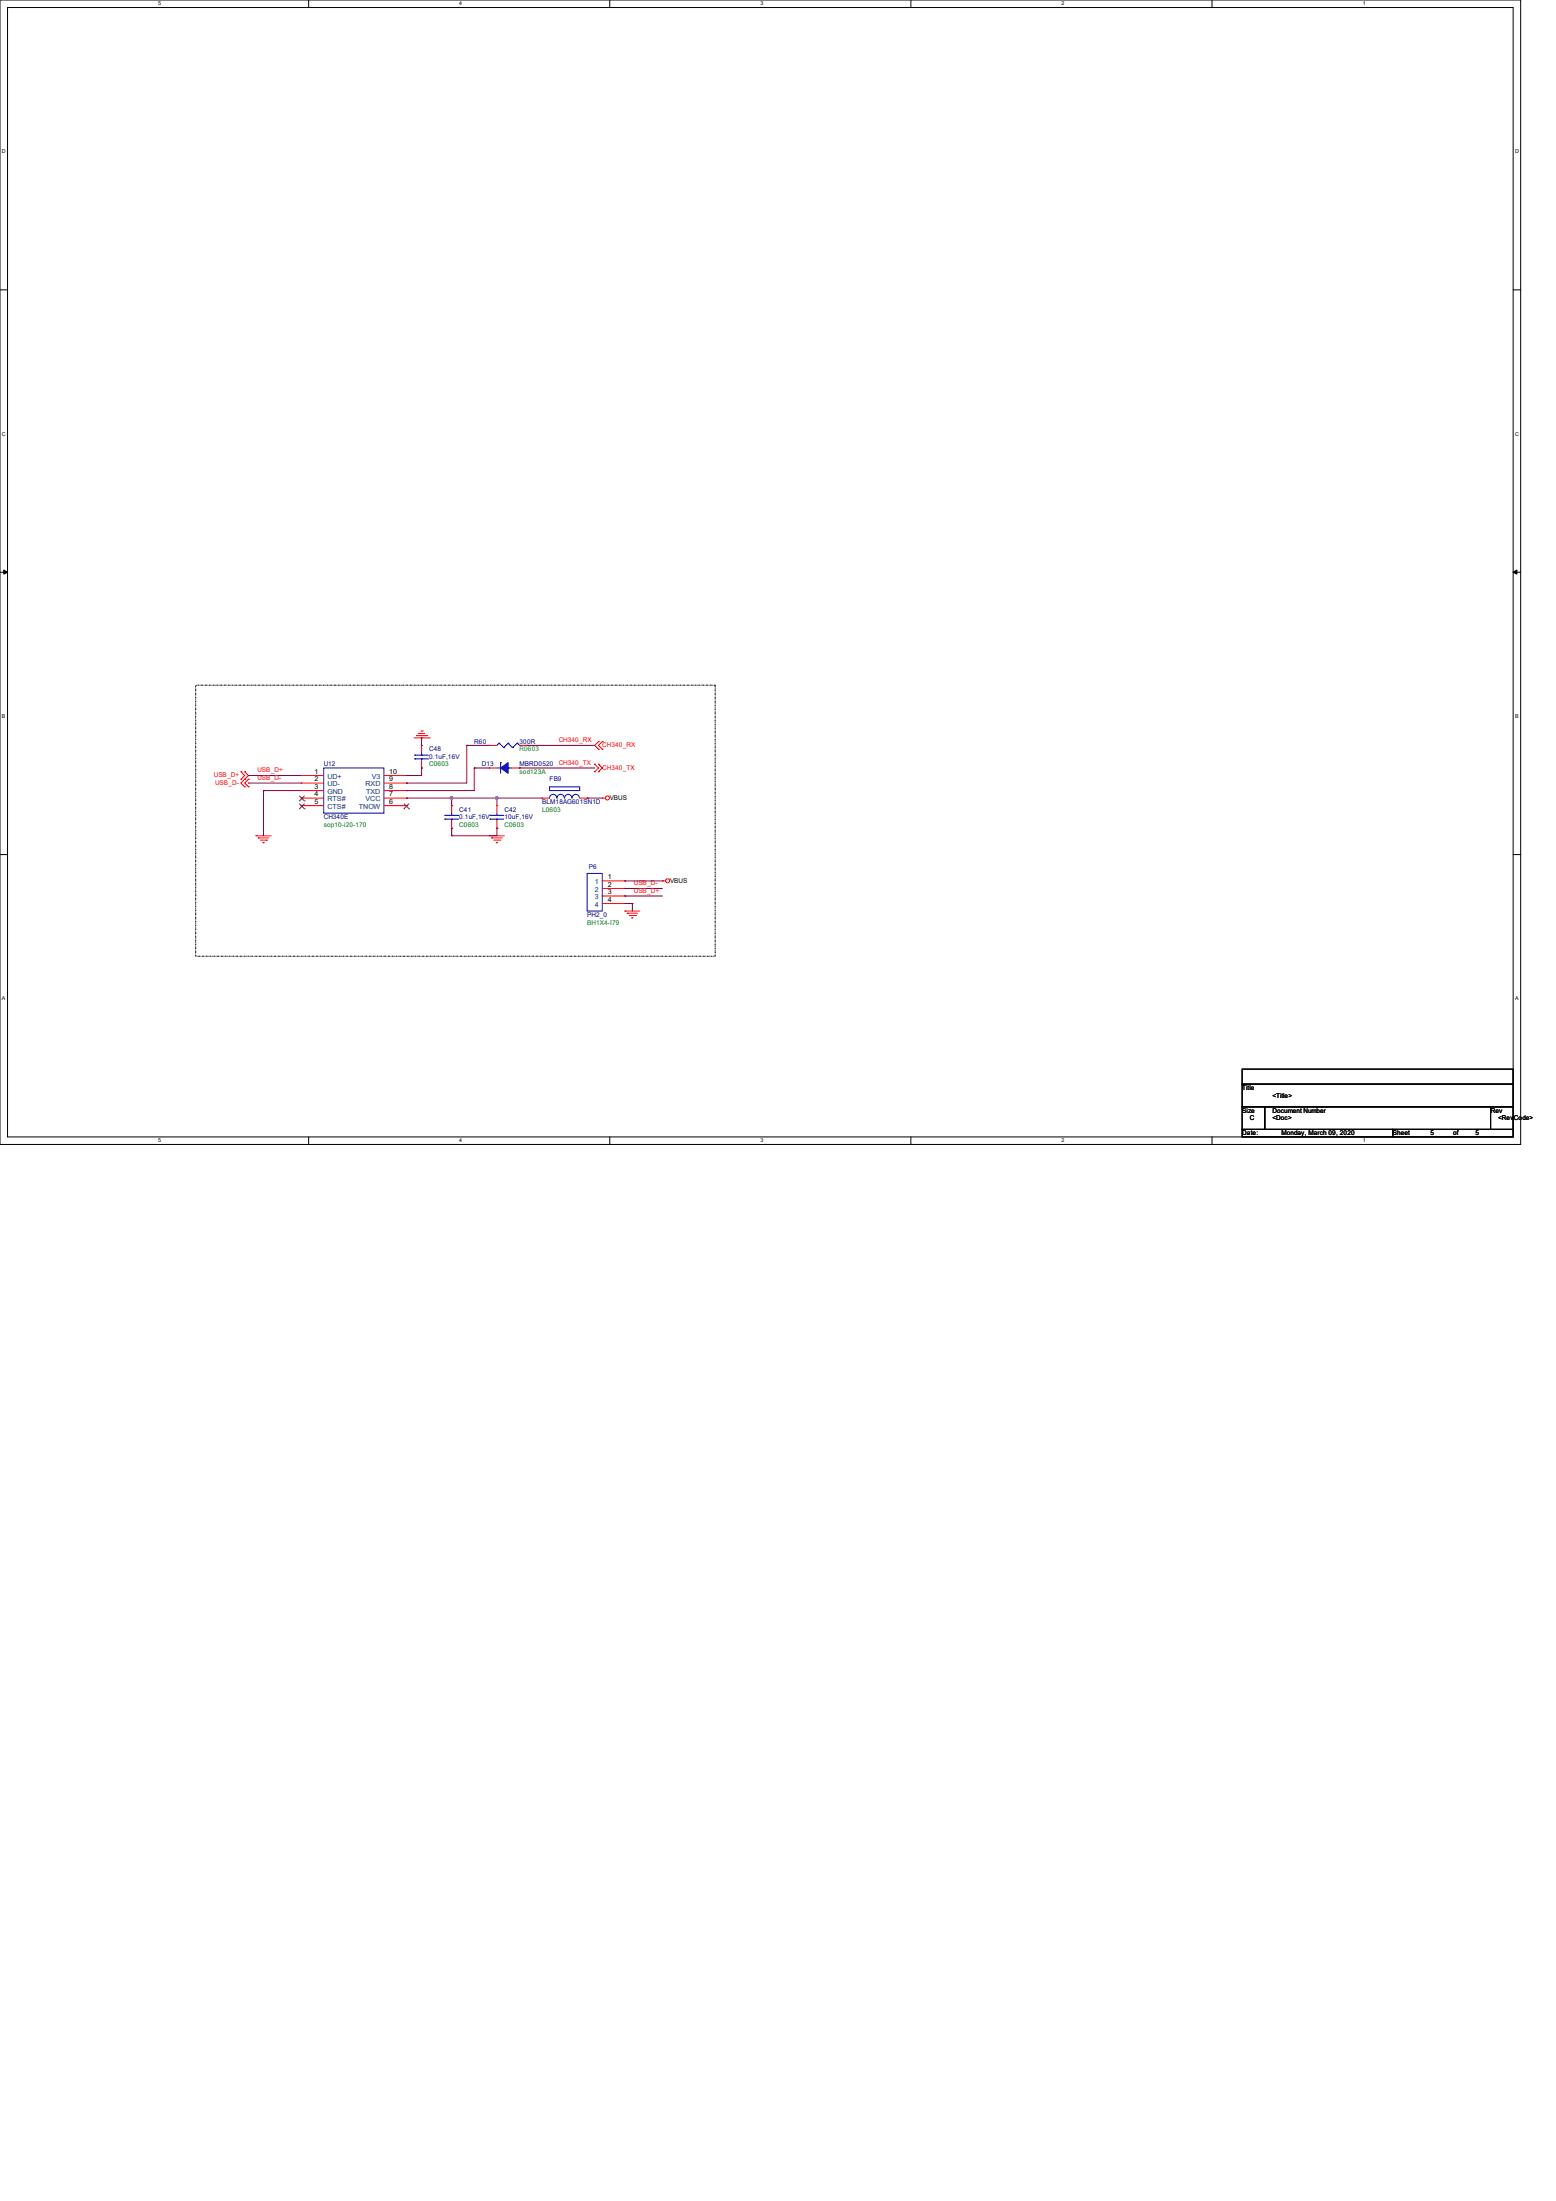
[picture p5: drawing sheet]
<svg xmlns="http://www.w3.org/2000/svg" width="210mm" height="297mm" viewBox="0 0 210 297" stroke-linecap="round" stroke-linejoin="round" font-family="sans-serif">
<path d="M0 0h205.2v154.4h-205.2zM1 1h203.2v152.4h-203.2z" fill="none" stroke="#000" stroke-width=".13"/>
<g fill="#fff">
<path d="M21.3 .1h.4v.8h-.4z"/>
<path d="M21.3 153.5h.4v.8h-.4z"/>
</g>
<path d="M41.7 0v1M41.7 153.4v1" fill="none" stroke="#000" stroke-width=".13"/>
<g fill="#fff">
<path d="M62 .1h.4v.8h-.4z"/>
<path d="M62 153.5h.4v.8h-.4z"/>
</g>
<path d="M82.3 0v1M82.3 153.4v1" fill="none" stroke="#000" stroke-width=".13"/>
<g fill="#fff">
<path d="M102.6 .1h.4v.8h-.4z"/>
<path d="M102.6 153.5h.4v.8h-.4z"/>
</g>
<path d="M122.9 0v1M122.9 153.4v1" fill="none" stroke="#000" stroke-width=".13"/>
<g fill="#fff">
<path d="M143.3 .1h.3v.8h-.3z"/>
<path d="M143.3 153.5h.3v.8h-.3z"/>
</g>
<path d="M163.6 0v1M163.6 153.4v1" fill="none" stroke="#000" stroke-width=".13"/>
<g fill="#fff">
<path d="M183.9 .1h.4v.8h-.4z"/>
<path d="M183.9 153.5h.4v.8h-.4z"/>
<path d="M.3 20.1h.5v.8h-.5z"/>
<path d="M204.5 20.1h.5v.8h-.5z"/>
<path d="M.3 58.2h.5v.8h-.5z"/>
<path d="M204.5 58.2h.5v.8h-.5z"/>
</g>
<path d="M0 39.1h1M204.2 39.1h1" fill="none" stroke="#000" stroke-width=".13"/>
<g fill="#fff">
<path d="M.3 96.3h.4v.8h-.4z"/>
<path d="M204.5 96.3h.4v.8h-.4z"/>
</g>
<path d="M0 77.2h1M204.2 77.2h1" fill="none" stroke="#000" stroke-width=".13"/>
<path d="M.5 76.9l.5 .3-.5 .3zM204.2 77.2l.5-.3v.6z" fill="#000" stroke="#000" stroke-width=".13"/>
<g fill="#fff">
<path d="M.3 134.4h.4v.8h-.4z"/>
<path d="M204.5 134.4h.4v.8h-.4z"/>
</g>
<path d="M0 115.3h1M204.2 115.3h1M167.6 144.3h36.6v2h-36.6zM167.6 146.3h36.6v3.1h-36.6zM167.6 149.4h3.1v3h-3.1zM167.6 152.4h20.4v1h-20.4zM170.7 149.4h30.5v3h-30.5zM188 152.4h16.2v1h-16.2zM201.2 149.4h3v3h-3z" fill="none" stroke="#000" stroke-width=".13"/>
<path d="M26.4 92.5h70.1v36.5h-70.1z" fill="none" stroke="#000" stroke-width=".13" stroke-dasharray=".2 .2 0 .2"/>
<g fill="none" stroke="#f00" stroke-width=".13">
<path d="M55.9 99.6h2M56.2 99.3h1.4M56.5 99h.1M56.5 99h.8M56.8 98.6h.2M57 98.6h.1M57.6 99.3h.1M57.9 99.6h.1M32.5 104.1h.1M32.5 105.2h.1M32.5 104.1l.5 .5-.5 .6M33 105.2h.1"/>
<path d="M33 104.1h.1M33 106.2h.1M33 104.1l.5 .5-.5 .6M33 105.2l-.5 .5 .5 .5M33.5 105.2h.1M33.5 106.2h.1M33.5 105.2l-.5 .5 .5 .5M34.5 112.8h.1M34.5 112.8h2.1M34.8 113.1h.1M34.8 113.1h1.5M35.1 113.4h.9"/>
<path d="M35.5 113.7h.1M36 113.4h.1M40.6 104.6h.1M40.6 105.7h.1M40.6 106.7h.1M40.6 107.7h.1M40.6 108.7h.1M40.6 107.7h3.1M40.6 104.6h3.1M40.6 105.7h3.1M40.6 106.7h3.1M40.6 108.7h3.1"/>
<path d="M51.8 107.7h3.1M51.8 104.6h3.1M51.8 105.7h3.1M51.8 106.7h3.1M51.8 108.7h3.1M54.9 108.7h.1M54.9 107.7h.1M54.9 106.7h.1M54.9 105.7h.1M54.9 104.6h.1M56.9 103.6h.1M56.9 100.6h.1"/>
<path d="M56.9 100.6v1M56.9 102.6v1M61 111.8h.1M61 108.7h.1M61 108.7v1M61 110.7v1.1M66 112.8h.1M66 103.6h.1M66 100.6h.1M66 112.8h2.1M66 103.6h1.1M66 100.6h1.1"/>
<path d="M66.3 113.1h.1M66.3 113.1h1.5M66.6 113.4h.9M67 113.7h.1M67.1 111.8h.1M67.1 108.7h.1M67.1 108.7v1M67.1 110.7v1.1M67.5 113.4h.1M69.1 103.6h1M70.1 103.6h.1M70.1 100.6h1"/>
<path d="M71.1 100.6h.1M73.2 107.7h.1M73.2 107.7h1M78.2 107.7h1M79.2 107.7h.1M80.3 104.1h.1M80.3 103.1h.1M80.3 103.1l.5 .5-.5 .5M80.8 100.1h.1M80.8 101.1h.1M80.8 104.1h.1M80.8 103.1h.1"/>
<path d="M80.8 100.1l-.5 .5 .5 .5M80.8 103.1l.5 .5-.5 .5M81.3 107.7h.1M81.3 101.1h.1M81.3 100.1h.1M81.3 107.7h.4M81.3 118.9h3M81.3 100.1l-.5 .5 .5 .5M81.3 119.9h3M84.3 118.9h.1M84.3 119.9h.1M89.4 118.9h.1"/>
<path d="M89.4 118.9h.4M81.3 120.9h3M81.3 121.9h3M84.3 122.9h.1M84.3 120.9h.1M84.3 121.9h.1M84.3 122.9h2.1M84.6 123.2h.1M84.6 123.2h1.5M84.9 123.5h.9M85.3 123.9h.1M85.8 123.5h.1"/>
<circle cx="82" cy="107.7" r=".28"/>
<circle cx="90.1" cy="118.9" r=".28"/>
</g>
<g fill="none" stroke="#00f" stroke-width=".13">
<path d="M43.7 103.6h8.1v6.1h-8.1zM56 101.9h.1M56 102.4h.1M56 101.9h1.8M56 102.4h1.8M56.9 102.4h.1M56.9 101.9h.1M56.9 101.6v.3M56.9 102.4v.2M60 110h.1M60 110.5h.1M60 110h1.9"/>
<path d="M60 110.5h1.9M61 110.5h.1M61 110h.1M61 109.7v.3M61 110.5v.2M66.1 110h.1M66.1 110.5h.1M66.1 110h1.9M66.1 110.5h1.9M67.1 110.5h.1M67.1 110h.1M67.1 103.6h.5"/>
<path d="M67.1 109.7v.3M67.1 110.5v.2M67.4 100.3h.1M67.4 100.3l-.3 .3M67.4 100.3l.6 .6M67.6 102.9h.1M67.6 103.6h.1M67.6 102.9v1.5M68 100.9h.1M68.6 103.6h.1M68.6 100.3h.1M68.6 103.6h.5"/>
<path d="M68.6 100.3l-.6 .6M68.6 100.3l.6 .6M69.2 100.9h.1M69.8 100.3h.1M69.8 100.3l-.6 .6M69.8 100.3l.3 .3M70.1 100.6h.1M74.2 106.2h4v.5h-4zM75.1 107.7a.49 .49 0 0 0-.4-.5 .49 .49 0 0 0-.5 .5M76.2 107.7a.49 .49 0 0 0-.5-.5 .49 .49 0 0 0-.5 .5M77.2 107.7a.49 .49 0 0 0-.5-.5 .49 .49 0 0 0-.5 .5M78.2 107.7a.49 .49 0 0 0-.5-.5 .49 .49 0 0 0-.5 .5"/>
<path d="M79.2 117.9h2.1v5h-2.1z"/>
</g>
<path d="M67.6 103.6l1-.7v1.5z" fill-rule="evenodd" fill="#00f" stroke="#00f" stroke-width=".13"/>
<path d="M40.4 108.1h.1M40.4 109.1h.1M40.4 107.4l.7 .7M40.4 108.4l.7 .7M41.1 108.1h.1M41.1 109.1h.1M41.1 107.4l-.7 .7M41.1 108.4l-.7 .7M54.5 109.1h.1M54.5 108.4l.7 .7M55.2 109.1h.1M55.2 108.4l-.7 .7" fill="none" stroke="#804000" stroke-width=".13"/>
<g fill="none" stroke="#800040" stroke-width=".13">
<path d="M56.9 99.6h.1M56.9 99.6v1M33.5 104.6h.1M33.5 105.7h.1M33.5 104.6h7.1M33.5 105.7h7.1M35.6 106.7h.1M35.6 106.7h5M35.6 106.7v6.1M54.9 104.6h.1M54.9 106.7h.1M54.9 105.7h.1"/>
<path d="M54.9 107.7h.1M54.9 107.7h18.3M56.9 103.6h.1M56.9 103.6v1h-2M61 111.8h.1M61 112.8h.1M61 107.7h.1M61 107.7v1M61 111.8v1M63 100.6h.1M63 100.6v5.1h-8.1M63 100.6h3"/>
<path d="M64 103.6h.1M64 103.6v3.1h-9.1M64 103.6h2M67.1 111.8h.1M67.1 107.7h.1M67.1 111.8v1h-6.1M67.1 107.7v1M70.1 103.6h.1M70.1 103.6h10.2M71.1 100.6h.1M71.1 100.6h9.2M79.2 107.7h.1"/>
<path d="M79.2 107.7h2.1M84.3 119.9h.1M84.3 118.9h.1M84.3 119.9h5.1M84.3 118.9h5.1M84.3 120.9h.1M84.3 121.9h.1M84.3 120.9h5.1M84.3 121.9h1M85.3 121.9h.1M85.3 121.9v1"/>
</g>
<g fill="#f0f" stroke="#f0f" stroke-width=".13">
<circle cx="67" cy="107.7" r=".19"/>
<circle cx="60.9" cy="107.7" r=".19"/>
</g>
<g font-size=".9" fill="#000080">
<text x="57.9" y="101.4">C48</text>
<text x="64" y="100.4">R60</text>
<text x="70.1" y="100.4">300R</text>
<text x="43.7" y="103.4">U12</text>
<text x="57.9" y="102.4">0.1uF,16V</text>
<text x="65" y="103.4">D13</text>
<text x="70.1" y="103.4">MBRD0520</text>
<text x="74.2" y="105.5">FB9</text>
<text x="43.7" y="110.5">CH340E</text>
<text x="62" y="109.5">C41</text>
<text x="62" y="110.5">0.1uF,16V</text>
<text x="68.1" y="109.5">C42</text>
<text x="68.1" y="110.5">10uF,16V</text>
<text x="73.2" y="108.5">BLM18AG601SN1D</text>
<text x="79.5" y="117.2">P6</text>
<text x="79.3" y="123.7">PH2_0</text>
</g>
<text font-size=".9" fill="#008040" x="70.1" y="101.4">R0603</text>
<g font-size=".9" fill="#f00">
<text x="75.4" y="100.2">CH340_RX</text>
<text x="81.3" y="100.8">CH340_RX</text>
<text x="28.9" y="104.9">USB_D+</text>
<text x="29" y="105.9">USB_D-</text>
<text x="34.8" y="104.2">USB_D+</text>
<text x="34.8" y="105.2">USB_D-</text>
<text x="75.4" y="103.2">CH340_TX</text>
<text x="81.3" y="103.8">CH340_TX</text>
<text x="85.6" y="119.5">USB_D-</text>
<text x="85.6" y="120.5">USB_D+</text>
</g>
<g font-size=".9">
<text x="42.5" y="104.4">1</text>
<text x="42.5" y="105.4">2</text>
<text x="42.5" y="106.4">3</text>
<text x="42.5" y="107.4">4</text>
<text x="52.5" y="107.4">7</text>
<text x="52.5" y="106.4">8</text>
<text x="52.5" y="105.4">9</text>
<text x="52.5" y="104.4">10</text>
<text x="82.3" y="107.9">VBUS</text>
<text x="42.5" y="108.5">5</text>
<text x="52.5" y="108.5">6</text>
<text x="82" y="118.6">1</text>
<text x="82" y="119.6">2</text>
<text x="90.4" y="119.1">VBUS</text>
<text x="82" y="120.7">3</text>
<text x="82" y="121.7">4</text>
<text x="167.7" y="147.1">Title</text>
<text x="171.7" y="148.1">&lt;Title&gt;</text>
<text x="167.7" y="150.2">Size</text>
<text x="167.7" y="153.2">Date:</text>
<text x="168.7" y="151.2">C</text>
<text x="171.7" y="150.2">Document Number</text>
<text x="171.7" y="151.2">&lt;Doc&gt;</text>
<text x="173" y="153.2">Monday, March 09, 2020</text>
<text x="188" y="153.2">Sheet</text>
<text x="193.1" y="153.2">5</text>
<text x="196.1" y="153.2">of</text>
<text x="199.2" y="153.2">5</text>
<text x="201.2" y="150.2">Rev</text>
<text x="202.2" y="151.2">&lt;RevCode&gt;</text>
</g>
<g font-size=".9" fill="#004080">
<text x="44.2" y="105.1">UD+</text>
<text x="44.2" y="106.1">UD-</text>
<text x="44.2" y="107.1">GND</text>
<text x="49.3" y="106.1">RXD</text>
<text x="49.4" y="107.1">TXD</text>
<text x="50.2" y="105.1">V3</text>
<text x="44.2" y="108.1">RTS#</text>
<text x="44.2" y="109.1">CTS#</text>
<text x="48.4" y="109.1">TNOW</text>
<text x="49.3" y="108.1">VCC</text>
<text x="80.3" y="119.3">1</text>
<text x="80.3" y="120.3">2</text>
<text x="80.3" y="121.3">3</text>
<text x="80.3" y="122.3">4</text>
</g>
<g font-size=".9" fill="#008000">
<text x="57.9" y="103.4">C0603</text>
<text x="70.1" y="104.4">sod123A</text>
<text x="43.7" y="111.5">sop10-i20-170</text>
<text x="62" y="111.5">C0603</text>
<text x="68.1" y="111.5">C0603</text>
<text x="73.2" y="109.5">L0603</text>
<text x="79.3" y="124.8">BH1X4-I79</text>
</g>
<g font-size=".7">
<text x="21.3" y=".7">5</text>
<text x="62" y=".7">4</text>
<text x="102.6" y=".7">3</text>
<text x="143.3" y=".7">2</text>
<text x="183.9" y=".7">1</text>
<text x=".3" y="20.7">D</text>
<text x="204.5" y="20.7">D</text>
<text x=".3" y="58.8">C</text>
<text x="204.5" y="58.8">C</text>
<text x=".3" y="96.9">B</text>
<text x="204.5" y="96.9">B</text>
<text x=".3" y="135">A</text>
<text x="204.5" y="135">A</text>
<text x="21.3" y="154.2">5</text>
<text x="62" y="154.2">4</text>
<text x="102.6" y="154.2">3</text>
<text x="143.3" y="154.2">2</text>
<text x="183.9" y="154.2">1</text>
</g>
</svg>
